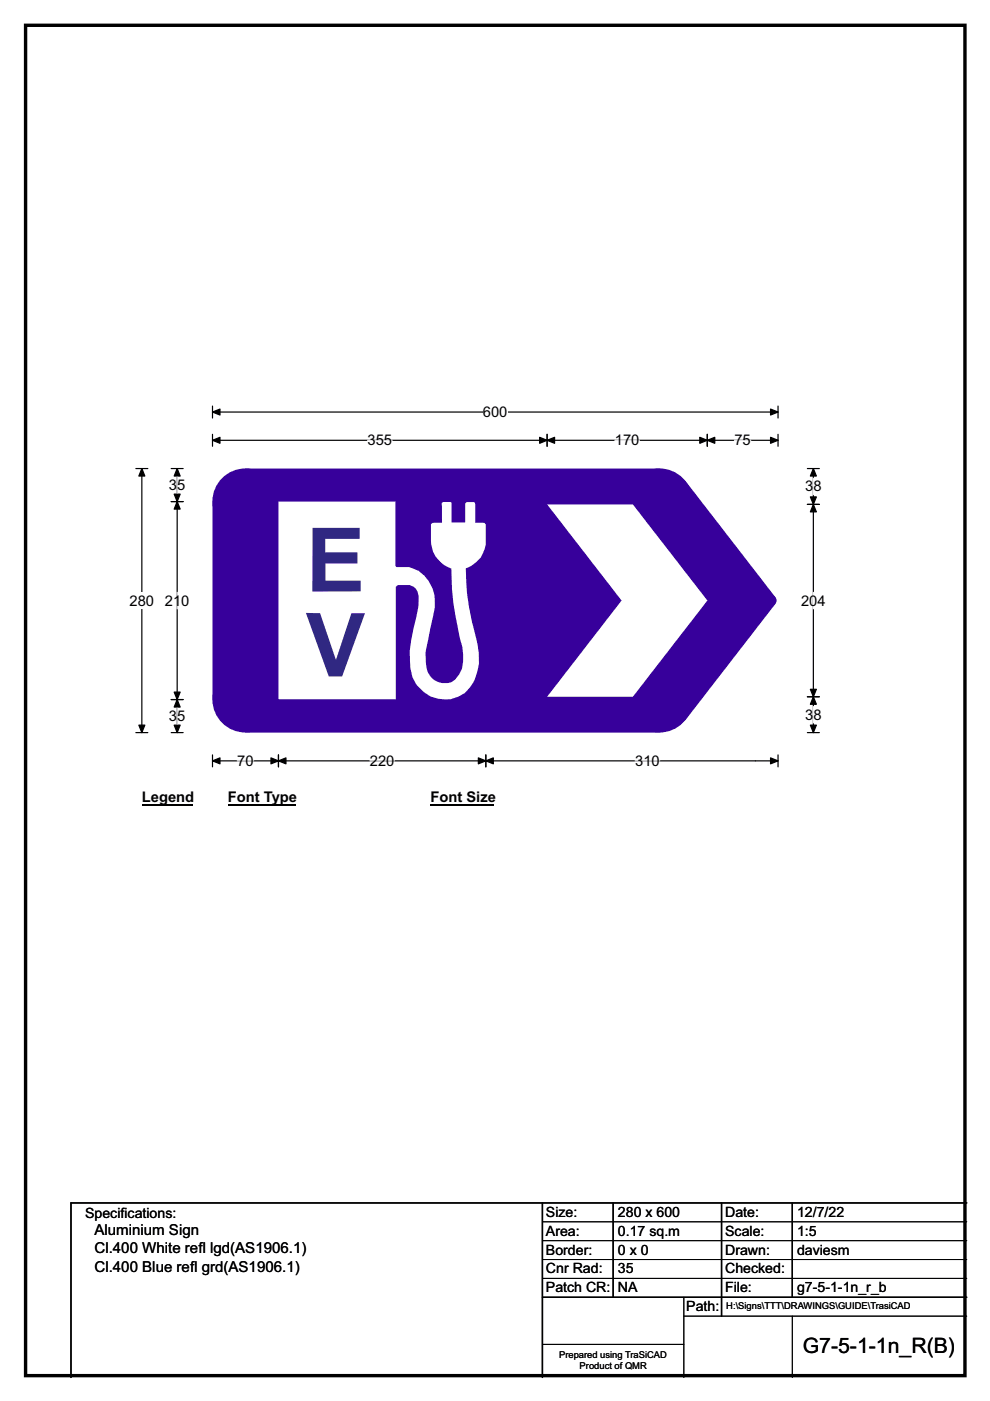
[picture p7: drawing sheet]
<svg xmlns="http://www.w3.org/2000/svg" width="210mm" height="297mm" viewBox="0 0 210 297" stroke-linecap="round" stroke-linejoin="round" font-family="sans-serif">
<path d="M5.4 5.4h199.3v286.3h-199.3z" fill="none" stroke="#000" stroke-width=".72"/>
<path d="M45.1 87.4h119.9M45.1 86.1v2.5M165 86.1v2.5" fill="none" stroke="#000" stroke-width=".25"/>
<g fill="#000" stroke="#000" stroke-width=".25">
<path d="M45.1 87.4l1.6-.7v1.3z" fill-rule="evenodd"/>
<path d="M163.4 86.7l1.6 .7-1.6 .6z" fill-rule="evenodd"/>
</g>
<path d="M102.4 85.6h5.2v3.5h-5.2z" fill="#fff"/>
<g fill="none" stroke="#000" stroke-width=".25">
<path d="M28.8 99.3h2.6M30.1 99.3v56M45.1 93.4h119.9M45.1 92.1v2.5M116 92.1v2.5M150 92.1v2.5M165 92.1v2.5M28.8 155.3h2.6M45.1 160v2.6M45.1 161.3h119.9M59.1 160v2.6M103 160v2.6"/>
<path d="M165 160v2.6"/>
</g>
<g fill="#000" stroke="#000" stroke-width=".25">
<path d="M30.1 99.3l.6 1.6h-1.3z" fill-rule="evenodd"/>
<path d="M45.1 93.4l1.6-.7v1.3z" fill-rule="evenodd"/>
<path d="M116 93.4l1.6-.7v1.3z" fill-rule="evenodd"/>
<path d="M114.5 92.7l1.5 .7-1.5 .6z" fill-rule="evenodd"/>
<path d="M148.4 92.7l1.6 .7-1.6 .6z" fill-rule="evenodd"/>
<path d="M150 93.4l1.6-.7v1.3z" fill-rule="evenodd"/>
<path d="M163.4 92.7l1.6 .7-1.6 .6z" fill-rule="evenodd"/>
<path d="M29.4 153.7h1.3l-.6 1.6z" fill-rule="evenodd"/>
<path d="M45.1 161.3l1.6-.6v1.3z" fill-rule="evenodd"/>
<path d="M59.1 161.3l1.5-.6v1.3z" fill-rule="evenodd"/>
<path d="M57.5 160.7l1.6 .6-1.6 .7z" fill-rule="evenodd"/>
<path d="M101.5 160.7l1.5 .6-1.5 .7z" fill-rule="evenodd"/>
<path d="M103 161.3l1.6-.6v1.3z" fill-rule="evenodd"/>
<path d="M163.4 160.7l1.6 .6-1.6 .7z" fill-rule="evenodd"/>
</g>
<path d="M78 93.4h5.2M130.4 93.4h5.2M155.8 93.4h3.4M50.3 161.3h3.5M78.5 161.3h5.2M134.7 161.3h5.2" fill="none" stroke="#fff" stroke-width=".25"/>
<path d="M27.5 125.6h5.2v3.5h-5.2z" fill="#fff"/>
<path d="M36.3 99.3h2.5M37.6 99.3v56M171.2 99.3h2.6M172.5 99.3v56M36.3 106.3h2.5M171.2 106.9h2.6M36.3 148.3h2.5M36.3 155.3h2.5M171.2 155.3h2.6M171.2 147.7h2.6" fill="none" stroke="#000" stroke-width=".25"/>
<g fill="#000" stroke="#000" stroke-width=".25">
<path d="M37.6 99.3l.6 1.6h-1.3z" fill-rule="evenodd"/>
<path d="M172.5 99.3l.7 1.6h-1.3z" fill-rule="evenodd"/>
<path d="M37.6 106.3l.6 1.6h-1.3z" fill-rule="evenodd"/>
<path d="M36.9 104.8h1.3l-.6 1.5z" fill-rule="evenodd"/>
<path d="M172.5 106.9l.7 1.6h-1.3z" fill-rule="evenodd"/>
<path d="M171.9 105.4h1.3l-.7 1.5z" fill-rule="evenodd"/>
<path d="M36.9 146.7h1.3l-.6 1.6z" fill-rule="evenodd"/>
<path d="M37.6 148.3l.6 1.6h-1.3z" fill-rule="evenodd"/>
<path d="M36.9 153.7h1.3l-.6 1.6z" fill-rule="evenodd"/>
<path d="M171.9 146.1h1.3l-.7 1.6z" fill-rule="evenodd"/>
<path d="M172.5 147.7l.7 1.6h-1.3z" fill-rule="evenodd"/>
<path d="M171.9 153.7h1.3l-.7 1.6z" fill-rule="evenodd"/>
</g>
<path d="M37.6 101.1v3.5M172.5 101.4v3.5M37.6 125.6v3.5M172.5 125.6v3.5M37.6 150.1v3.5M172.5 149.8v3.5" fill="none" stroke="#fff" stroke-width=".25"/>
<path d="M30.1 167.3h10.7v3.5h-10.7z" fill="#fff"/>
<path d="M30.1 170.6h10.7" fill="none" stroke="#000" stroke-width=".32"/>
<path d="M48.3 167.3h14.4v3.5h-14.4z" fill="#fff"/>
<path d="M48.3 170.6h14.4" fill="none" stroke="#000" stroke-width=".32"/>
<path d="M91.3 167.3h13.5v3.5h-13.5z" fill="#fff"/>
<path d="M91.3 170.6h13.5" fill="none" stroke="#000" stroke-width=".32"/>
<g fill="#fff">
<path d="M30.1 171.5h.9v3.5h-.9z"/>
<path d="M48.3 171.5h35.5v3.5h-35.5z"/>
<path d="M91.3 171.5h5.2v3.5h-5.2z"/>
</g>
<g fill="#37009b">
<path d="M45.1 106.3l7-7h87.8l5.5 2.8 19.1 24.6v1.2l-19.1 24.7-5.5 2.7h-87.8l-7-7z" fill-rule="evenodd"/>
<circle cx="52" cy="106.3" r="7"/>
<circle cx="52" cy="148.3" r="7"/>
<circle cx="139.9" cy="148.3" r="7"/>
<circle cx="163.7" cy="127.3" r="1"/>
<circle cx="139.9" cy="106.3" r="7"/>
</g>
<g fill="#fff">
<path d="M116 106.9h18.2l15.8 20.4-15.8 20.4h-18.2l15.8-20.4z" fill-rule="evenodd"/>
<path d="M59.1 106.3h24.8v13.7l.2 .2a6.9 6.9 0 0 1 8.1 6.8v1.8l-1.4 6.9a11.3 11.3 0 0 0-.1 6.8 3.8 3.8 0 0 0 5.8 1.6 6 6 0 0 0 1.7-5.3l-.1-1.7-.6-1.9a60.8 60.8 0 0 1-1.8-14.7 6.3 6.3 0 0 1-4.3-5.9v-3.4l.4-.3 2-.1-.1-4.2 .3-.2h1.6l.2 .2v4.2h2.9v-4l.3-.3h1.6l.2 .2v4.1l2 .1 .2 .3v4.4a6.2 6.2 0 0 1-4.2 4.9 56.6 56.6 0 0 0 2.5 16 11.2 11.2 0 0 1-1.7 9.3 7.1 7.1 0 0 1-12.1-2.2 20 20 0 0 1 .2-10.2 20 20 0 0 0 1.1-7 2.41 2.41 0 0 0-1.9-2.4h-2.3l-.6 .4v23.9h-24.9z" fill-rule="evenodd"/>
</g>
<g fill="#302882">
<path d="M66.3 111.9h10v2.3h-7.3v2.9h6.8v2.4h-6.8v3.6h7.5v2.3h-10.2z" fill-rule="evenodd"/>
<path d="M64.9 129.9l3 .1 3.4 9.9 3.2-9.9h2.9l-4.8 13.4h-2.9z" fill-rule="evenodd"/>
</g>
<path d="M115 255v37M130.1 255v20M153 255v24M168 255v20M205 255h-189.9v37M115 275h90" fill="none" stroke="#000" stroke-width=".3"/>
<path d="M115 259h90M115 263h90M115 267h90M115 271h90M145 279h60M145 275v17M168 279v13M115 285h30" fill="none" stroke="#000" stroke-width=".21"/>
<text font-size="4.5" x="170.2" y="286.9">G7-5-1-1n_R(B)</text>
<g font-size="3.2">
<text x="20" y="261.9">Aluminium Sign</text>
<text x="20.1" y="265.8">Cl.400 White ref</text>
<text x="20.1" y="269.6">Cl.400 Blue ref</text>
<text x="40.3" y="269.6">l grd(AS1906.1)</text>
<text x="42.1" y="265.8">l lgd(AS1906.1)</text>
</g>
<g font-size="3.1">
<text x="102.4" y="88.4">600</text>
<text x="78" y="94.4">355</text>
<text x="130.4" y="94.4">170</text>
<text x="155.8" y="94.4">75</text>
<text x="35.8" y="103.9">35</text>
<text x="170.8" y="104.2">38</text>
<text x="27.5" y="128.4">280</text>
<text x="35" y="128.4">210</text>
<text x="169.9" y="128.4">204</text>
<text x="35.8" y="152.9">35</text>
<text x="170.8" y="152.6">38</text>
<text x="50.3" y="162.4">70</text>
<text x="78.5" y="162.4">220</text>
<text x="134.7" y="162.4">310</text>
<text x="30.1" y="170.1">Legend</text>
<text x="48.3" y="170.1">Font Type</text>
<text x="91.3" y="170.1">Font Size</text>
</g>
<g font-size="3">
<text x="115.8" y="258">Size:</text>
<text x="131.1" y="258">280 x 600</text>
<text x="153.8" y="258">Date:</text>
<text x="169" y="258">12/7/22</text>
<text x="18" y="258.2">Specif</text>
<text x="25.6" y="258.2">ications:</text>
<text x="115.8" y="262">Area:</text>
<text x="131" y="262">0.17 sq.m</text>
<text x="153.8" y="262">Scale:</text>
<text x="169" y="262">1:5</text>
<text x="115.8" y="266">Border:</text>
<text x="115.8" y="270">Cnr Rad:</text>
<text x="131" y="266">0 x 0</text>
<text x="131" y="270">35</text>
<text x="153.8" y="266">Drawn:</text>
<text x="153.8" y="270">Checked:</text>
<text x="169" y="266">daviesm</text>
<text x="115.8" y="274">Patch CR:</text>
<text x="131" y="274">NA</text>
<text x="153.8" y="274">File:</text>
<text x="169" y="274">g7-5-1-1n_r_b</text>
<text x="145.6" y="278">Path:</text>
</g>
<g font-size="2">
<text x="154" y="277.6">H:\Signs\TTT\DRAWINGS\GUIDE\TrasiCAD</text>
<text x="118.6" y="287.8">Prepared using TraSiCAD</text>
<text x="122.9" y="290.2">Product of QMR</text>
</g>
</svg>
